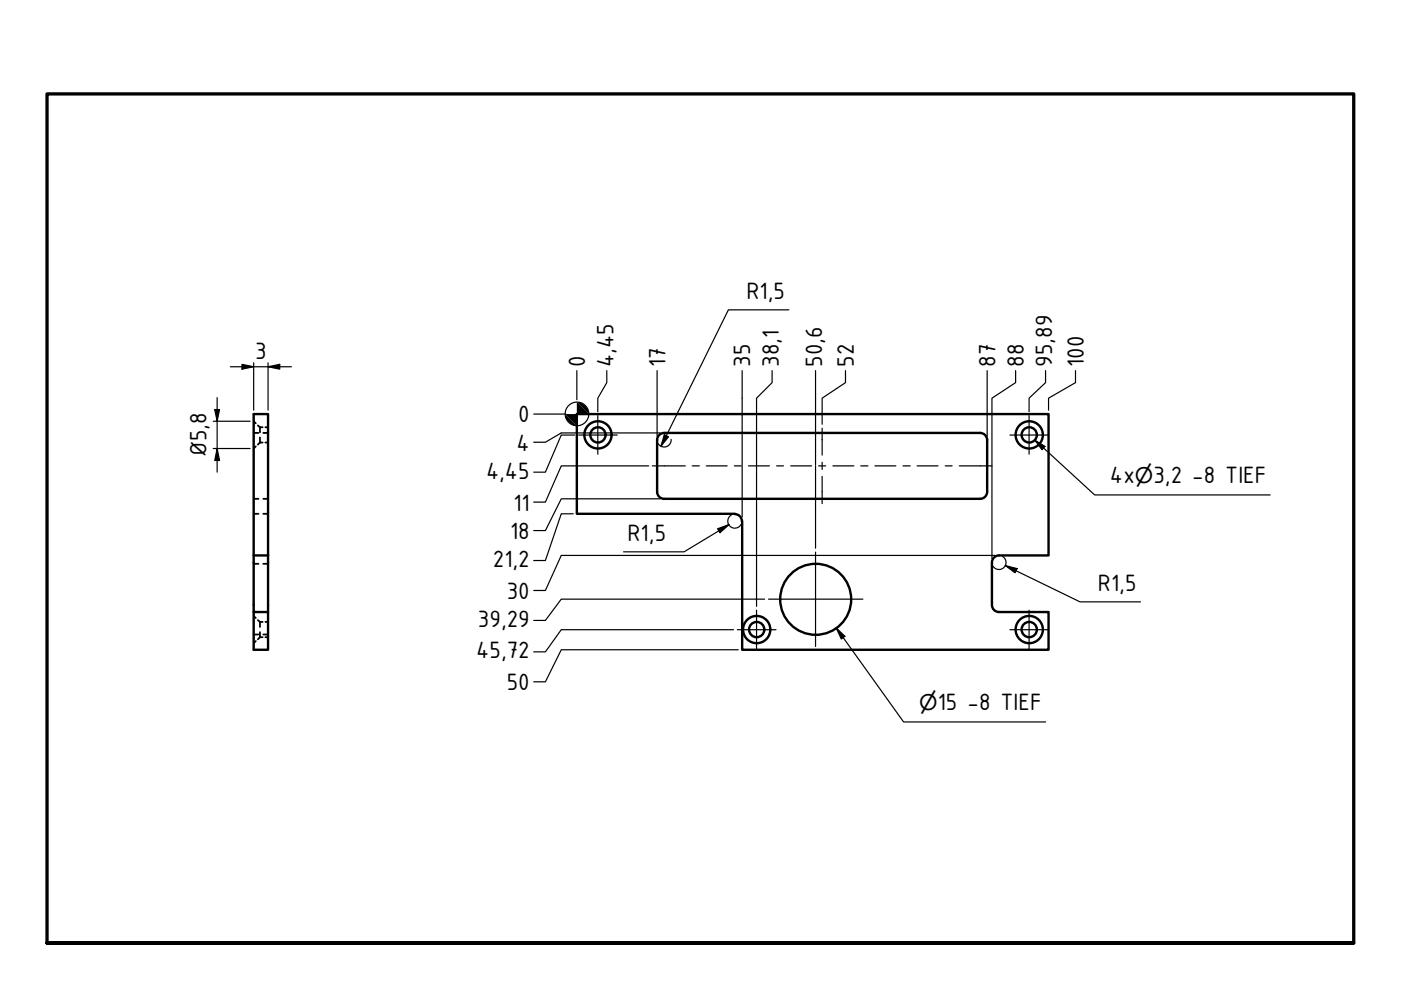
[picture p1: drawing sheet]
<svg xmlns="http://www.w3.org/2000/svg" width="297mm" height="210mm" viewBox="0 0 297 210" stroke-linecap="round" stroke-linejoin="round" font-family="sans-serif">
<!-- layer: Sichtbar (ISO) -->
<g fill="none" stroke="#000" stroke-width=".51">
<path d="M53.8 87.8h3v30h-3zM139.3 93.3v11a1.49 1.49 0 0 0 1.5 1.5h67M207.8 91.8a1.49 1.49 0 0 1 1.5 1.5M207.8 91.8h-67a1.49 1.49 0 0 0-1.5 1.5M209.3 93.3v11a1.49 1.49 0 0 1-1.5 1.5M53.8 117.8v12h3v8h-3v-8M56.8 117.8v12M155.8 109a1.49 1.49 0 0 1 1.5 1.5M155.8 108.9h-33.5v-21.1h100v30h-10.5M157.4 110.5v27.3h64.9v-8h-10.5M210.3 119.3v8.9M211.8 117.8a1.49 1.49 0 0 0-1.5 1.5"/>
<path d="M210.3 128.3a1.49 1.49 0 0 0 1.5 1.5"/>
<circle cx="126.8" cy="92.2" r="2.89"/>
<circle cx="126.8" cy="92.2" r="1.62"/>
<circle cx="218.2" cy="92.2" r="2.89"/>
<circle cx="218.2" cy="92.2" r="1.62"/>
<circle cx="160.4" cy="133.5" r="2.89"/>
<circle cx="160.4" cy="133.5" r="1.62"/>
<circle cx="172.9" cy="127.1" r="7.5"/>
<circle cx="218.2" cy="133.5" r="2.89"/>
<circle cx="218.2" cy="133.5" r="1.62"/>
</g>
<!-- layer: Verdeckt (ISO) -->
<g fill="none" stroke="#000" stroke-width=".38">
<path d="M53.8 89.3l.4 .5M53.8 91.8h1M54.2 94.7l-.4 .4M54.7 90.2l.4 .4M55.1 90.6v1.1M55.1 92.7v1.1M55.1 93.8l-.4 .5M55.1 93.8h.6M55.1 90.6h.6M55.8 91.8h1M56.3 93.8h.5M56.3 90.6h.5"/>
<path d="M53.8 108.9h1M53.8 105.8h1M53.8 119.5h1M55.8 108.9h1M55.8 105.8h1M55.8 119.5h1M53.8 130.6l.4 .4M53.8 134.5h1M54.2 135.9l-.4 .5M54.7 131.5l.4 .4M55.1 131.9v1M55.1 134v1.1"/>
<path d="M55.1 135.1l-.4 .4M55.1 135.1h.6M55.1 131.9h.6M55.8 134.5h1M56.3 135.1h.5M56.3 131.9h.5"/>
</g>
<!-- layer: Rahmen (ISO) -->
<path d="M10 199.9v-180h277v180h-277h277" fill="none" stroke="#000" stroke-width=".7"/>
<g fill="none" stroke="#000" stroke-width=".25">
<path d="M48.8 77.8h13M51.3 77.3l2.5 .5-2.5 .5zM53.8 76.9v10.1M56.8 77.8l2.5-.5v1zM56.8 76.9v10.1M122.3 78.6v6.1M128.7 78.6v2.5l-2 3.3v2.9M139.3 78.6v13.9M157.4 78.6v20.1M163.7 78.6v2.5l-3.3 3.3v14.3M167.3 65.7h-12.9l-14.3 28.9M172.9 78.6v20.1"/>
<path d="M179.3 78.6v2.5l-5 3.3v5.6M209.3 78.6v13.9M215.3 78.6v2.5l-5 3.3v34.1M221.7 78.6v2.5l-3.5 3.3v2.9M228 78.6v2.5l-5.7 3.3v2.6M45.2 89.3h7.8M45.2 95.1h7.8M45.5 86.8h1l-.5 2.5zM46 95.1l.5 2.5h-1zM46 84.3v15.8M113.2 87.8h6.8M121.9 92.2h-2.9l-3.4 7.9h-2.4"/>
<path d="M126.7 91.8h-7.7l-3.4 2h-2.4M126.9 91.8h13.1M137.5 98.8h-18.5l-3.4 7.7h-2.4M140.8 92.2l.9 .4-1.6 2zM142.3 93.2a1.49 1.49 0 0 1-1 1.5 1.49 1.49 0 0 1-1.8-.7M157.4 98.8v10.8M160.4 98.8v29.8M172.9 98.8v17.4M121.5 108.9h-2.5l-3.4 9.9h-2.4M140 105.8h-21l-3.4 6.7h-2.4M152.1 112.1l2.5-.9-1.9 1.7zM154.6 111.2l-9.6 5.8h-12.8"/>
<path d="M155 109.2a1.49 1.49 0 0 0-.2 2.4 1.49 1.49 0 0 0 2.3-.4M172.8 117.8h-53.8l-3.4 7.4h-2.4M173 117.8h38M212.6 118a1.49 1.49 0 0 1 .3 2.3 1.49 1.49 0 0 1-2.4-.2M213.2 119.9l2.4 .7-.4 .8zM213.2 119.9l15.8 7.7h12.8M155.5 133.5h-36.5l-3.4 4.7h-2.4M156.5 137.8h-37.5l-3.4 6.8h-2.4M162.1 127h-43.1l-3.4 4.5h-2.4"/>
<circle cx="122.3" cy="87.8" r="2.51"/>
</g>
<g fill="#000">
<path d="M51.3 77.3l2.5 .5-2.5 .5zM56.8 77.8l2.5-.5v1zM45.5 86.8h1l-.5 2.5zM46 95.1l.5 2.5h-1zM140.8 92.2l.9 .4-1.6 2zM152.1 112.1l2.5-.9-1.9 1.7zM213.2 119.9l2.4 .7-.4 .8z"/>
<path d="M119.8 87.8l2.5 2.5a2.61 2.61 0 0 1-2.5-2.5z" fill-rule="evenodd"/>
<path d="M122.3 85.3l2.5 2.5h-5l2.5 2.5z" fill-rule="evenodd"/>
<path d="M122.3 85.3a2.6 2.6 0 0 1 2.5 2.5z" fill-rule="evenodd"/>
</g>
<!-- layer: Mittelpunktmarkierung (ISO) -->
<path d="M122.7 92.2h8.2M126.7 88.1v8.2M214.1 92.2h8.2M218.2 88.1v8.2M172.9 117.1v20M156.3 133.5h8.2M160.4 129.4v8.2M162.9 127h20M214.1 133.5h8.2M218.2 129.4v8.2" fill="none" stroke="#000" stroke-width=".25"/>
<!-- layer: Mittellinie (ISO) -->
<g fill="none" stroke="#000" stroke-width=".25">
<path d="M138.3 98.8h7M146.7 98.8h1.6M149.7 98.8h4.5M155.7 98.8h1.5M158.7 98.8h4.4M164.7 98.8h1.4M167.6 98.8h4.5M173.5 98.8h1.6M174.3 90.8v5.7M174.3 98v1.5M176.6 98.8h4.4M182.5 98.8h1.5"/>
<path d="M185.5 98.8h4.4M191.5 98.8h1.5M194.4 98.8h4.5M200.4 98.8h1.5M203.4 98.8h6.9M174.3 101v5.8"/>
</g>
<!-- layer: Symbol (ISO) -->
<path d="M219.4 93.3l2.2 1.4-.7 .6zM219.4 93.3l12.7 11.6h37.2M177.3 133.1l1.8 1.8-.7 .6zM177.3 133.1l14.3 20h30.1" fill="none" stroke="#000" stroke-width=".25"/>
<path d="M219.4 93.3l2.2 1.4-.7 .6zM177.3 133.1l1.8 1.8-.7 .6z" fill="#000"/>
<g font-size="5.4">
<text x="158.2" y="63.4">R1,5</text>
<text x="54.1" y="76.2">3</text>
<text x="124.1" y="77.8" transform="rotate(-90 124.1 77.8)">0</text>
<text x="130" y="77.8" transform="rotate(-90 130 77.8)">4,45</text>
<text x="141.1" y="77.8" transform="rotate(-90 141.1 77.8)">17</text>
<text x="159.1" y="77.8" transform="rotate(-90 159.1 77.8)">35</text>
<text x="165.1" y="77.8" transform="rotate(-90 165.1 77.8)">38,1</text>
<text x="174.3" y="77.8" transform="rotate(-90 174.3 77.8)">50,6</text>
<text x="181" y="77.8" transform="rotate(-90 181 77.8)">52</text>
<text x="211.1" y="77.8" transform="rotate(-90 211.1 77.8)">87</text>
<text x="217.1" y="77.8" transform="rotate(-90 217.1 77.8)">88</text>
<text x="223.1" y="77.8" transform="rotate(-90 223.1 77.8)">95,89</text>
<text x="229.8" y="77.8" transform="rotate(-90 229.8 77.8)">100</text>
<text x="109.9" y="89.5">0</text>
<text x="109.5" y="95.5">4</text>
<text x="43.8" y="97" transform="rotate(-90 43.8 97)">Ø5,8</text>
<text x="103.1" y="101.5">4,45</text>
<text x="235.3" y="102.5">4x</text>
<text x="244.5" y="102.5">3,2 -8 TIEF</text>
<text x="108.8" y="108.2">11</text>
<text x="108.1" y="114.2">18</text>
<text x="133" y="114.7">R1,5</text>
<text x="104.5" y="120.2">21,2</text>
<text x="232.8" y="125.3">R1,5</text>
<text x="107.4" y="126.9">30</text>
<text x="101.3" y="132.9">39,29</text>
<text x="101" y="139.6">45,72</text>
<text x="107.4" y="146.3">50</text>
<text x="198.8" y="150.6">15 -8 TIEF</text>
</g>
<g font-size="4.6">
<text x="240.6" y="102.5">⌀</text>
<text x="194.9" y="150.6">⌀</text>
</g>
</svg>
